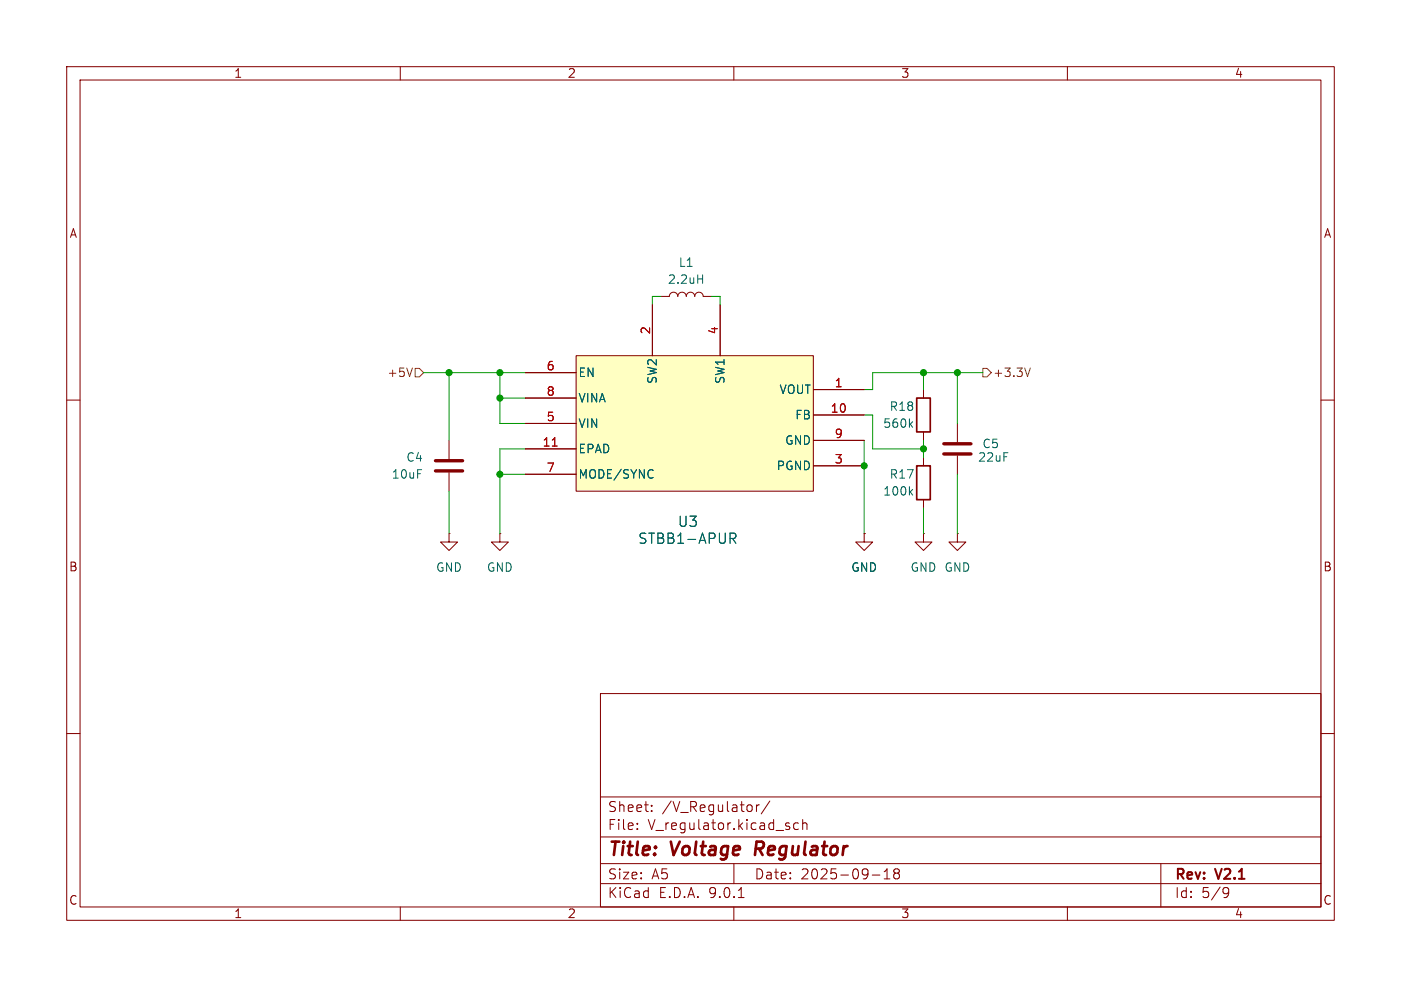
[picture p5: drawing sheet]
<svg xmlns="http://www.w3.org/2000/svg" width="210mm" height="148mm" viewBox="0 0 210 148" stroke-linecap="round" stroke-linejoin="round" font-family="sans-serif">
<g fill="none" stroke="#840000" stroke-width=".15">
<path d="M10 10h190v128h-190zM12 12h186v124h-186zM60 10v2M110 10v2M160 10v2M10 60h2M198 60h2M10 110h2M90 104h108v32h-108zM90 119.5h108M198 110h2M60 136v2"/>
<path d="M90 132.5h108M90 129.5h108M90 125.5h108M95.5 124.2v.2M95.5 123.5v.1M97.7 121.5v.2M97.7 120.8v.1M110 136v2M110 129.5v3M110.7 134.6h.8M113.4 120.7v1M113.8 120.7l-.3 .1-.1 .2"/>
<path d="M115.4 120.1l-1.3 1.9M118.3 124v.3M119.7 123.5l-.4-.1-.3 .3v.4l.1 .2h.6M120.3 123.5a.37 .37 0 0 1 .7 .1v.8M120.3 122.9v1.5M130.8 131.2h1.1M132.5 131.8h.9M132.5 130.7l.5-.4v1.5M134.3 130.9l-.3 .3v.4l.3 .2 .4-.1 .1-.2v-.4l-.3-.2M134.3 130.9l-.3-.3v-.2l.3-.1 .4 .1 .1 .2v.2l-.3 .1M134.3 130.9h.2M160 136v2"/>
<path d="M174 129.5v6.5M183.6 133.1h.3l.2 .1a.99 .99 0 0 1-.3 1.4h-.3M184.2 133.7l-.3 .3h-.3"/>
</g>
<path d="M113.4 126.2l-.2 2" fill="none" stroke="#840000" stroke-width=".4"/>
<path d="M86.4 53.3h35.5v20.4h-35.5z" fill="#ffffc2"/>
<g fill="none" stroke="#840000" stroke-width=".15">
<path d="M78.7 55.9h7.7M78.7 59.7h7.7M86.4 53.3h35.5v20.4h-35.5zM97.8 45.7v7.6M99.1 44.5h1.2a.64 .64 0 0 1 .7-.7 .64 .64 0 0 1 .6 .7 .64 .64 0 0 1 .6-.7 .64 .64 0 0 1 .7 .7 .64 .64 0 0 1 .6-.7 .64 .64 0 0 1 .6 .7 .64 .64 0 0 1 .7-.7 .64 .64 0 0 1 .6 .7h1.3M107.9 45.7v7.6M121.9 58.4h7.6M138.4 58.4v1.3M67.3 66v2.8M67.3 70.9v2.8M78.7 63.5h7.7M78.7 71.1h7.7"/>
<path d="M78.7 67.3h7.7M121.9 62.2h7.6M121.9 66h7.6M121.9 69.9h7.6M138.4 64.8v1.2M138.4 68.6v1.3M138.4 74.9v1.3M143.5 63.5v2.8M143.5 68.3v2.8M67.3 80v1.3h-1.3l1.3 1.3 1.3-1.3h-1.3M67.3 80h.1M74.9 80v1.3h-1.2l1.2 1.3 1.3-1.3h-1.3"/>
<path d="M74.9 80h.1M129.5 80v1.3h-1.2l1.2 1.3 1.3-1.3h-1.3M129.5 80h.1M138.4 80v1.3h-1.2l1.2 1.3 1.3-1.3h-1.3M138.4 80h.1M143.5 80v1.3h-1.3l1.3 1.3 1.3-1.3h-1.3M143.5 80h.1"/>
</g>
<path d="M104.6 41.8h.7M105.3 41.2v1.3M97.8 70.5l.1 .1M97.9 71.6h-.1M109.4 79.9h.6a.41 .41 0 0 1 .3 .4 .41 .41 0 0 1-.3 .4h-.6M136.4 63.6l.4 .5M136.4 73.8l.4 .4M136.8 63.2l-.5 .5M136.8 73.4l-.5 .5M109.8 80.7l.5 .8" fill="none" stroke="#006464" stroke-width=".15"/>
<path d="M82.8 66.9h.7" fill="none" stroke="#a90000" stroke-width=".15"/>
<path d="M65.3 69.1h4M65.3 70.6h4M141.5 66.5h4M141.5 68.1h4" fill="none" stroke="#840000" stroke-width=".51"/>
<path d="M137.4 59.7h2v5.1h-2zM137.4 69.9h2v5h-2z" fill="none" stroke="#840000" stroke-width=".25"/>
<path d="M61.8 55.2l-.4 1.3M62.2 55.2h.7l.6 .7-.6 .6h-.7zM147.3 55.2h.7l.6 .7-.6 .6h-.7zM154.4 55.2l-.4 1.3" fill="none" stroke="#725600" stroke-width=".15"/>
<g fill="none" stroke="#009600" stroke-width=".15">
<path d="M63.5 55.9h15.2M67.3 55.9v10.1M74.9 55.9v7.6h3.8M74.9 59.7h3.8M99.1 44.5h-1.3v1.2M106.7 44.5h1.2v1.2M138.4 55.9v2.5M143.5 55.9v7.6M147.3 55.9h-16.5v2.5h-1.3M67.3 73.7v6.3M74.9 71.1h3.8M78.7 67.3h-3.8v12.7"/>
<path d="M129.5 66v14M129.5 62.2h1.3v5.1h7.6M138.4 66v2.6M138.4 76.2v3.8M143.5 71.1v8.9"/>
</g>
<g fill="#009600" stroke="#009600" stroke-width=".15">
<circle cx="74.9" cy="71.1" r=".46"/>
<circle cx="129.5" cy="69.9" r=".46"/>
<circle cx="74.9" cy="55.9" r=".46"/>
<circle cx="74.9" cy="59.7" r=".46"/>
<circle cx="67.3" cy="55.9" r=".46"/>
<circle cx="138.4" cy="67.3" r=".46"/>
<circle cx="143.5" cy="55.9" r=".46"/>
<circle cx="138.4" cy="55.9" r=".46"/>
</g>
<g font-size="2.8" fill="#840000">
<text x="91" y="128.9">Title:</text>
<text x="100.7" y="128.9">Voltage</text>
<text x="114" y="128.9">Regulator</text>
</g>
<g font-size="2.1" fill="#006464">
<text x="95.6" y="81.8">STBB1-APUR</text>
<text x="101.5" y="79.2">U3</text>
</g>
<g font-size="2.1" fill="#840000">
<text x="91" y="124.7">File:</text>
<text x="91" y="122">Sheet:</text>
<text x="97.1" y="124.7">V_regulator.kicad_sch</text>
<text x="99.2" y="122">/V_Regulator/</text>
<text x="91" y="134.9">KiCad</text>
<text x="91" y="132.1">Size:</text>
<text x="97.7" y="132.1">A5</text>
<text x="98.7" y="134.9">E.D.A.</text>
<text x="106.3" y="134.9">9.0.1</text>
<text x="113" y="132.1">Date:</text>
<text x="120" y="132.1">2025-09-18</text>
<text x="176" y="132.3">Rev:</text>
<text x="176" y="134.9">Id:</text>
<text x="180.1" y="134.9">5/9</text>
<text x="182.4" y="132.3">V2.1</text>
</g>
<g font-size="1.8" fill="#840000">
<text x="35" y="11.9">1</text>
<text x="85" y="11.9">2</text>
<text x="135" y="11.9">3</text>
<text x="185" y="11.9">4</text>
<text x="10.3" y="35.9">A</text>
<text x="198.4" y="35.9">A</text>
<text x="10.3" y="85.9">B</text>
<text x="198.3" y="85.9">B</text>
<text x="10.3" y="135.9">C</text>
<text x="35" y="137.9">1</text>
<text x="85" y="137.9">2</text>
<text x="135" y="137.9">3</text>
<text x="185" y="137.9">4</text>
<text x="198.3" y="135.9">C</text>
</g>
<g font-size="1.8" fill="#006464">
<text x="101.6" y="40.2">L1</text>
<text x="100" y="42.8">2.2uH</text>
<text x="86.6" y="56.7">EN</text>
<text x="98.7" y="57.7" transform="rotate(-90 98.7 57.7)">SW2</text>
<text x="108.8" y="57.7" transform="rotate(-90 108.8 57.7)">SW1</text>
<text x="116.7" y="59.3">VOUT</text>
<text x="86.6" y="60.6">VINA</text>
<text x="86.6" y="64.4">VIN</text>
<text x="119.1" y="63.1">FB</text>
<text x="132.3" y="64.4">560k</text>
<text x="133.3" y="61.8">R18</text>
<text x="58.6" y="72">10uF</text>
<text x="60.8" y="69.4">C4</text>
<text x="86.6" y="72">MODE/SYNC</text>
<text x="86.6" y="68.2">EPAD</text>
<text x="116.3" y="70.7">PGND</text>
<text x="117.6" y="66.9">GND</text>
<text x="133.3" y="72">R17</text>
<text x="146.5" y="69.4">22uF</text>
<text x="147.2" y="67.4">C5</text>
<text x="132.3" y="74.5">100k</text>
<text x="65.3" y="86">GND</text>
<text x="72.9" y="86">GND</text>
<text x="127.5" y="86">GND</text>
<text x="136.4" y="86">GND GND</text>
</g>
<g font-size="1.8" fill="#a90000">
<text x="97.5" y="50.2" transform="rotate(-90 97.5 50.2)">2</text>
<text x="107.7" y="50.2" transform="rotate(-90 107.7 50.2)">4</text>
<text x="81.8" y="55.6">6</text>
<text x="81.8" y="59.4">8</text>
<text x="125" y="58.2">1</text>
<text x="81.8" y="63.2">5</text>
<text x="124.4" y="62">10</text>
<text x="125" y="65.8">9</text>
<text x="81.2" y="67.1">11</text>
<text x="81.8" y="70.9">7</text>
<text x="125" y="69.6">3</text>
</g>
<g font-size="1.8" fill="#725600">
<text x="58" y="56.7">+5V</text>
<text x="148.8" y="56.7">+3.3V</text>
</g>
</svg>
